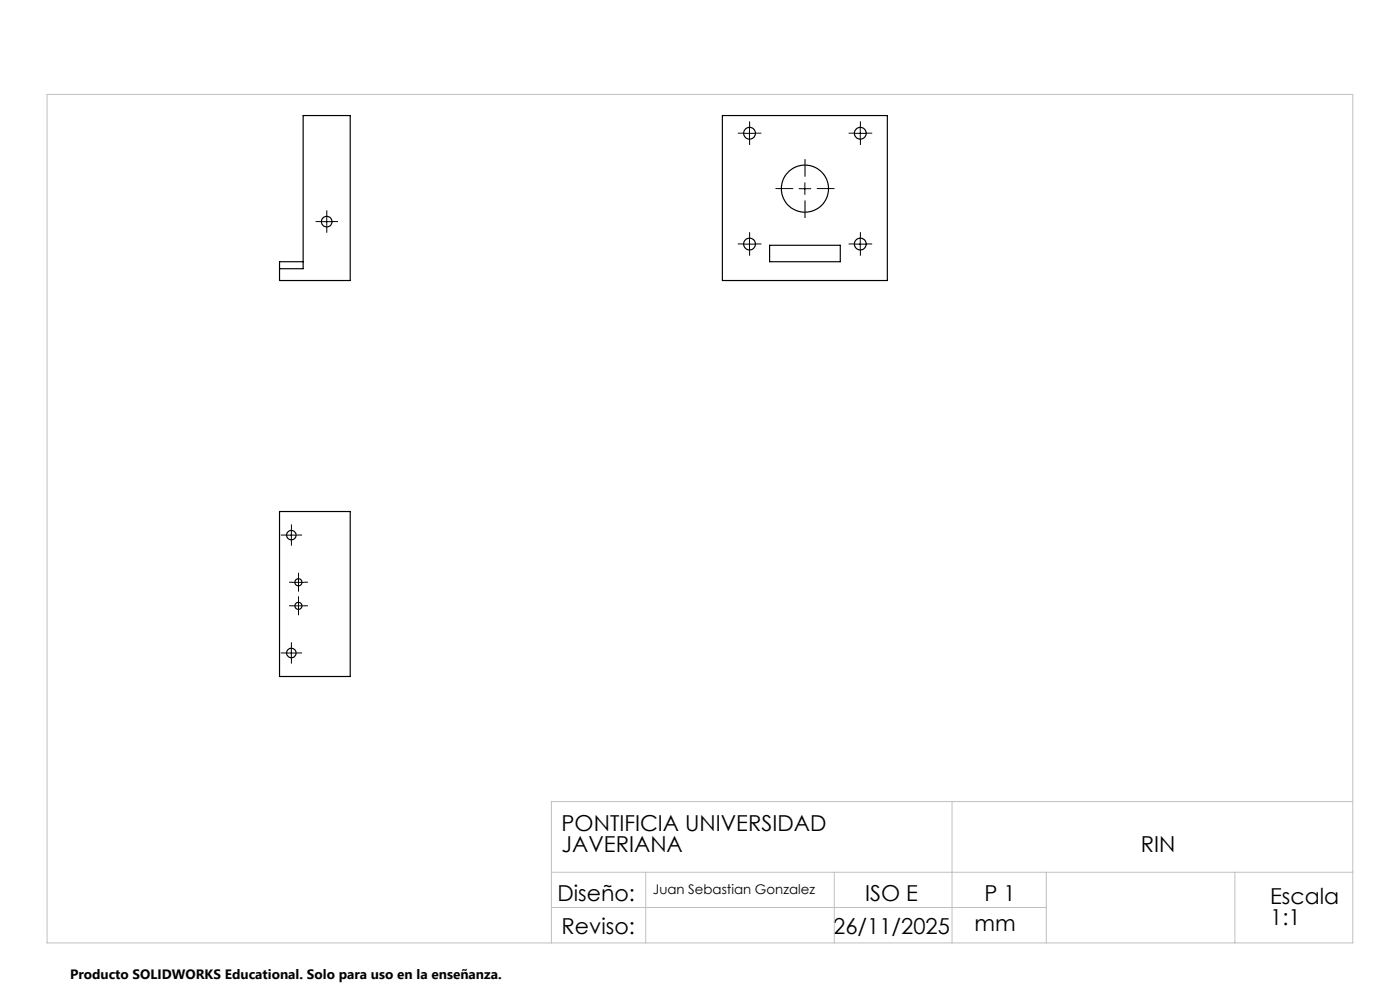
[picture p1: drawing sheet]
<svg xmlns="http://www.w3.org/2000/svg" width="297mm" height="210mm" viewBox="0 0 297 210" stroke-linecap="round" stroke-linejoin="round" font-family="sans-serif">
<g fill="none" stroke="#000" stroke-width=".25">
<path d="M153.2 24.5h35v35h-35zM64.3 55.5h-5v4h15v-35h-10v32.5h-5M163.3 52h15v3.5h-15zM59.3 108.5h15v35h-15z"/>
<circle cx="159" cy="28.3" r="1.26"/>
<circle cx="182.5" cy="28.3" r="1.26"/>
<circle cx="69.3" cy="47" r="1.13"/>
<circle cx="159" cy="51.8" r="1.26"/>
<circle cx="170.8" cy="40" r="5"/>
<circle cx="182.5" cy="51.8" r="1.26"/>
<circle cx="61.8" cy="113.5" r="1"/>
<circle cx="61.8" cy="138.5" r="1.01"/>
<circle cx="63.3" cy="123.5" r=".76"/>
<circle cx="63.3" cy="128.5" r=".75"/>
</g>
<g fill="none" stroke="#000" stroke-width=".21" stroke-dasharray="15.2 1.3 1.3 1.3" stroke-linecap="butt">
<path d="M157.8 28.3h-1.3M159 27v-1.2M159 29.5v1.3M160.3 28.3h1.2M170.8 37.5v-3.7M181.3 28.3h-1.3M182.5 27v-1.2M182.5 29.5v1.3M183.8 28.3h1.2M68.1 47h-1.1M69.3 45.8v-1.2M69.3 48.3v1.1"/>
<path d="M70.6 47h1.1M157.8 51.8h-1.3M159 50.5v-1.2M159 53v1.3M160.3 51.8h1.2M168.3 40h-3.8M170.8 42.5v3.8M173.3 40h3.7M181.3 51.8h-1.3M182.5 50.5v-1.2M182.5 53v1.3M183.8 51.8h1.2"/>
<path d="M60.6 113.5h-1M61.8 112.3v-1M61.8 114.8v1M63.1 113.5h1M60.6 138.5h-1M61.8 137.3v-1M61.8 139.8v1M62.1 128.5h-.8M62.1 123.5h-.8M63.1 138.5h1M63.3 127.3v-.8M63.3 129.8v.7"/>
<path d="M63.3 122.3v-.8M63.3 124.8v.7M64.6 128.5h.7M64.6 123.5h.7"/>
</g>
<g fill="none" stroke="#000" stroke-width=".21">
<path d="M157.8 28.3h2.5M159 27v2.5M170.7 38.8v2.5M181.3 28.3h2.5M182.5 27v2.5M68.1 47h2.5M69.3 45.8v2.5M157.8 51.8h2.5M159 50.5v2.5M169.5 40h2.5M181.3 51.8h2.5M182.5 50.5v2.5"/>
<path d="M60.6 113.5h2.4M61.8 112.3v2.5M60.6 138.5h2.4M61.8 137.3v2.5M62.1 128.5h2.5M62.1 123.5h2.5M63.3 122.3v2.5M63.3 127.3v2.5"/>
</g>
<path d="M10 20h277v180h-277zM202 170v30M287 170h-170v30M117 185h170M117 192.5h105M137 185v15M177 185v15M222 185v15M262 185v15" fill="none" stroke="#c0c0c0" stroke-width=".21"/>
<g font-size="4.7">
<text x="119.1" y="176.3">PONTIFICIA UNIVERSIDAD</text>
<text x="119.1" y="180.8">JAVERIANA</text>
<text x="242" y="180.8">RIN</text>
<text x="118.3" y="191.1">Diseño:</text>
<text x="183.5" y="191.1">ISO E</text>
<text x="208.9" y="191.1">P 1</text>
<text x="269.5" y="191.8">Escala</text>
<text x="206.8" y="197.4">mm</text>
<text x="269.5" y="196.3">1:1</text>
<text x="119.1" y="198.2">Reviso:</text>
<text x="176.8" y="198.2">26/11/2025</text>
</g>
<text font-size="2.9" x="14.9" y="207.6">Producto SOLIDWORKS Educational. Solo para uso en la enseñanza.</text>
<text font-size="2.8" x="138.5" y="189.7">Juan Sebastian Gonzalez</text>
</svg>
